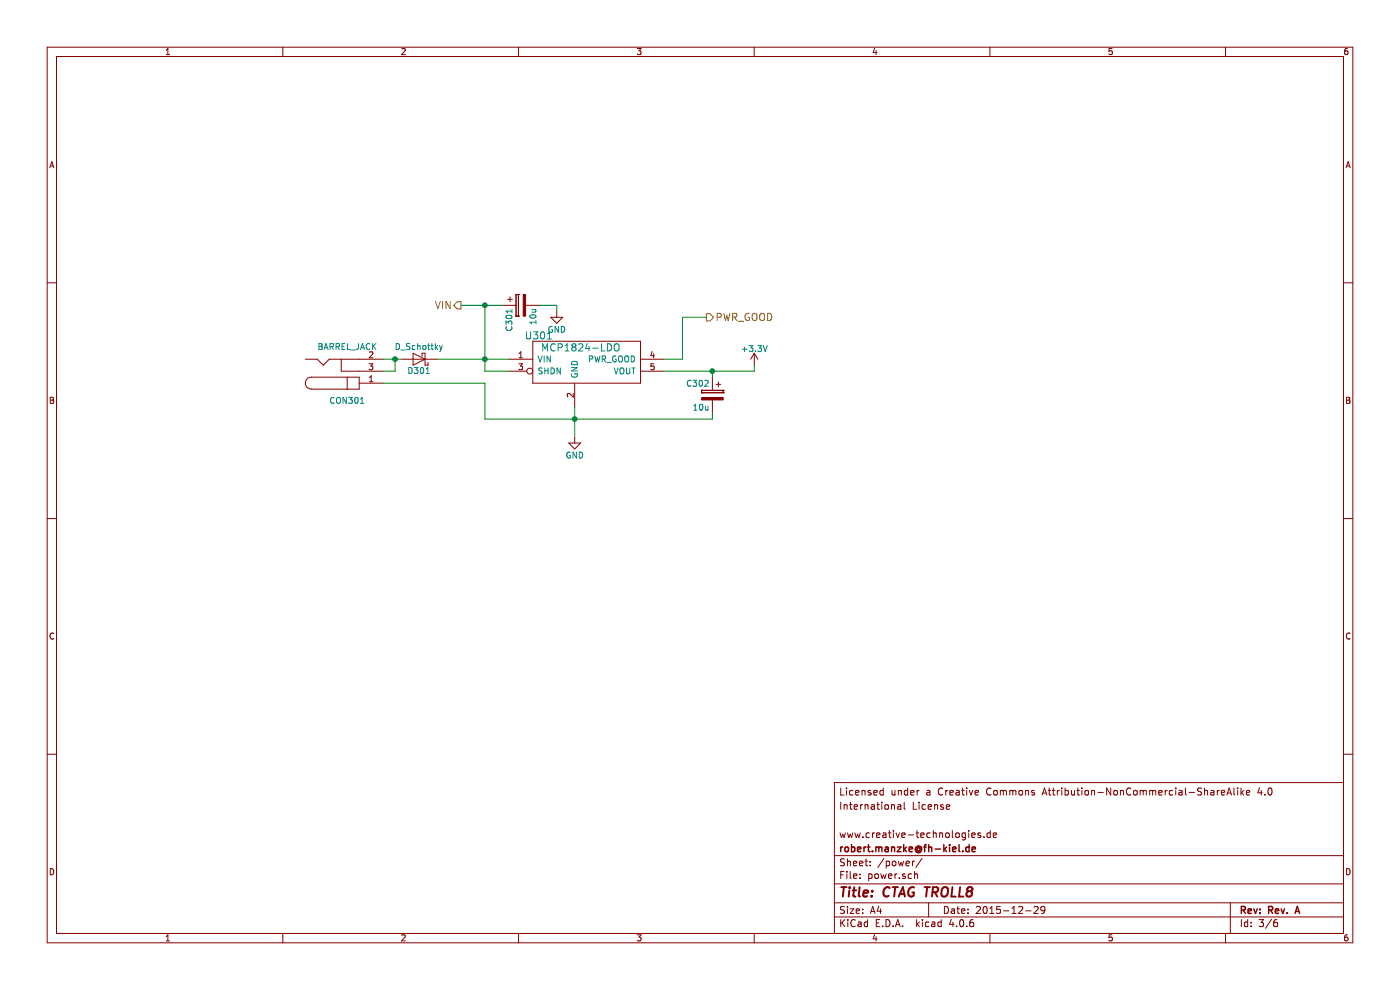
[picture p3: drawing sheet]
EESchema Schematic File Version 2
LIBS:troll-8-rescue
LIBS:power
LIBS:device
LIBS:transistors
LIBS:conn
LIBS:linear
LIBS:regul
LIBS:74xx
LIBS:cmos4000
LIBS:adc-dac
LIBS:memory
LIBS:xilinx
LIBS:microcontrollers
LIBS:dsp
LIBS:microchip
LIBS:analog_switches
LIBS:motorola
LIBS:texas
LIBS:intel
LIBS:audio
LIBS:interface
LIBS:digital-audio
LIBS:philips
LIBS:display
LIBS:cypress
LIBS:siliconi
LIBS:opto
LIBS:atmel
LIBS:contrib
LIBS:valves
LIBS:troll-8-lib
LIBS:ad1938-audio-card-lib
LIBS:arduino
LIBS:troll-8-cache
EELAYER 25 0
EELAYER END
$Descr A4 11693 8268
encoding utf-8
Sheet 3 6
Title "CTAG TROLL8"
Date "2015-12-29"
Rev "Rev. A"
Comp "robert.manzke@fh-kiel.de"
Comment1 "www.creative-technologies.de"
Comment2 ""
Comment3 "International License"
Comment4 "Licensed under a Creative Commons Attribution-NonCommercial-ShareAlike 4.0 "
$EndDescr
$Comp
L MCP1824-LDO U301
U 1 1
P 4450 3050
F 0 "U301" H 4500 3300 60  0000 C CNN
F 1 "MCP1824-LDO" H 4850 3200 60  0000 C CNN
F 2 "Housings_SOT-23_SOT-143_TSOT-6:SOT-23-5" H 4450 3050 60  0001 C CNN
F 3 "" H 4450 3050 60  0000 C CNN
	1    4450 3050
	1    0    0    -1  
$EndComp
$Comp
L BARREL_JACK CON301
U 1 1
P 2900 3100
F 0 "CON301" H 2900 3350 50  0000 C CNN
F 1 "BARREL_JACK" H 2900 2900 50  0000 C CNN
F 2 "modules:BARELL_CLIFF_DC10L" H 2900 3100 50  0001 C CNN
F 3 "" H 2900 3100 50  0000 C CNN
	1    2900 3100
	1    0    0    1   
$EndComp
Wire Wire Line
	3650 3000 4250 3000
Connection ~ 4050 3000
Wire Wire Line
	4800 3400 4800 3650
$Comp
L GND #PWR024
U 1 1
P 4800 3650
F 0 "#PWR024" H 4800 3400 50  0001 C CNN
F 1 "GND" H 4800 3500 50  0000 C CNN
F 2 "" H 4800 3650 50  0000 C CNN
F 3 "" H 4800 3650 50  0000 C CNN
	1    4800 3650
	1    0    0    -1  
$EndComp
Connection ~ 4800 3500
Wire Wire Line
	4050 2550 4050 3100
Wire Wire Line
	3850 2550 4200 2550
$Comp
L CP C301
U 1 1
P 4350 2550
F 0 "C301" H 4375 2650 50  0000 L CNN
F 1 "10u" H 4375 2450 50  0000 L CNN
F 2 "Capacitors_SMD:c_elec_4x5.7" H 4388 2400 50  0001 C CNN
F 3 "" H 4350 2550 50  0000 C CNN
	1    4350 2550
	0    -1   1    0   
$EndComp
Wire Wire Line
	3200 3200 4050 3200
Wire Wire Line
	4050 3200 4050 3500
Wire Wire Line
	4050 3500 5950 3500
$Comp
L GND #PWR025
U 1 1
P 4650 2600
F 0 "#PWR025" H 4650 2350 50  0001 C CNN
F 1 "GND" H 4650 2450 50  0000 C CNN
F 2 "" H 4650 2600 50  0000 C CNN
F 3 "" H 4650 2600 50  0000 C CNN
	1    4650 2600
	1    0    0    -1  
$EndComp
Wire Wire Line
	4500 2550 4650 2550
Wire Wire Line
	4650 2550 4650 2600
Connection ~ 4050 2550
$Comp
L CP C302
U 1 1
P 5950 3300
F 0 "C302" H 5975 3400 50  0000 L CNN
F 1 "10u" H 5975 3200 50  0000 L CNN
F 2 "Capacitors_SMD:c_elec_4x5.7" H 5988 3150 50  0001 C CNN
F 3 "" H 5950 3300 50  0000 C CNN
	1    5950 3300
	-1   0    0    -1  
$EndComp
Wire Wire Line
	5550 3100 6300 3100
Wire Wire Line
	5950 3100 5950 3150
Wire Wire Line
	5950 3500 5950 3450
$Comp
L +3.3V #PWR026
U 1 1
P 6300 3050
F 0 "#PWR026" H 6300 2900 50  0001 C CNN
F 1 "+3.3V" H 6300 3190 50  0000 C CNN
F 2 "" H 6300 3050 50  0000 C CNN
F 3 "" H 6300 3050 50  0000 C CNN
	1    6300 3050
	1    0    0    -1  
$EndComp
Wire Wire Line
	6300 3100 6300 3050
Connection ~ 5950 3100
Text HLabel 5900 2650 2    60   Output ~ 0
PWR_GOOD
Wire Wire Line
	5550 3000 5700 3000
Wire Wire Line
	5700 3000 5700 2650
Wire Wire Line
	5700 2650 5900 2650
Text HLabel 3850 2550 0    60   Output ~ 0
VIN
$Comp
L D_Schottky D301
U 1 1
P 3500 3000
F 0 "D301" H 3500 3100 50  0000 C CNN
F 1 "D_Schottky" H 3500 2900 50  0000 C CNN
F 2 "Diodes_SMD:SOD-123" H 3500 3000 50  0001 C CNN
F 3 "" H 3500 3000 50  0000 C CNN
	1    3500 3000
	-1   0    0    1   
$EndComp
Wire Wire Line
	3200 3000 3350 3000
Wire Wire Line
	3200 3100 3300 3100
Wire Wire Line
	3300 3100 3300 3000
Connection ~ 3300 3000
Wire Wire Line
	4050 3100 4250 3100
$EndSCHEMATC
